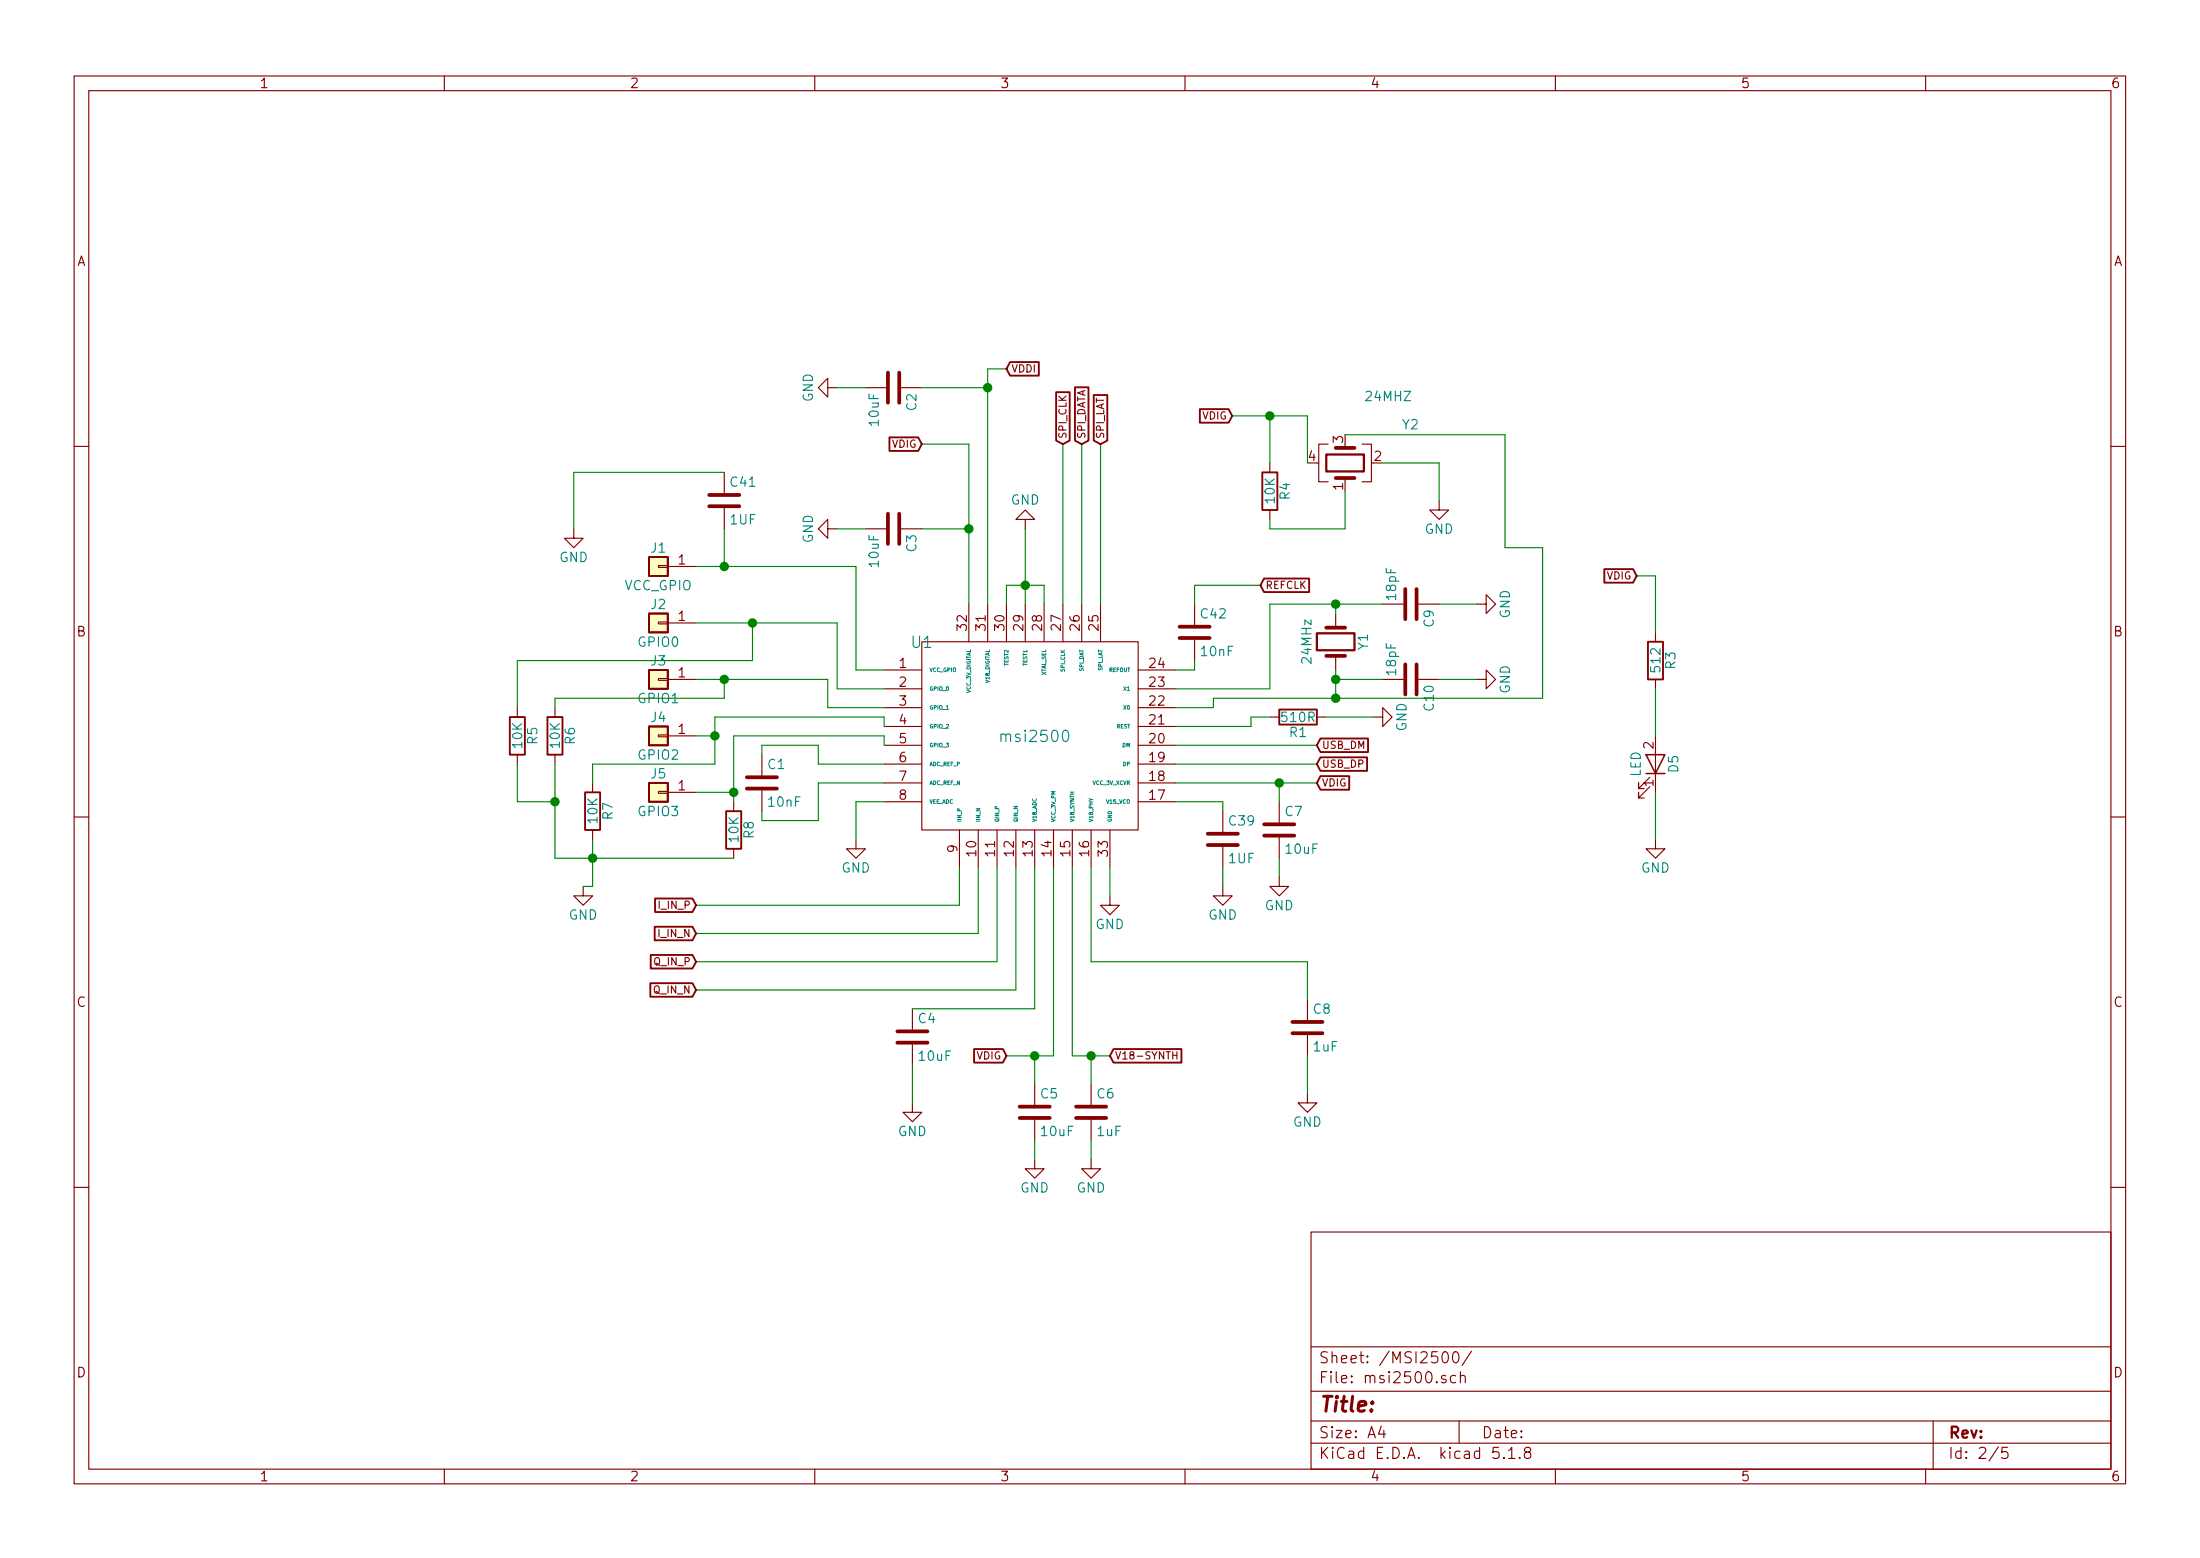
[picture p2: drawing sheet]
EESchema Schematic File Version 4
EELAYER 30 0
EELAYER END
$Descr A4 11693 8268
encoding utf-8
Sheet 2 5
Title ""
Date ""
Rev ""
Comp ""
Comment1 ""
Comment2 ""
Comment3 ""
Comment4 ""
$EndDescr
$Comp
L msisdr-rescue:GND #PWR07
U 1 1
P 5450 2800
F 0 "#PWR07" H 5450 2550 50  0001 C CNN
F 1 "GND" H 5450 2650 50  0000 C CNN
F 2 "" H 5450 2800 50  0001 C CNN
F 3 "" H 5450 2800 50  0001 C CNN
	1    5450 2800
	1    0    0    1   
$EndComp
Text GLabel 5350 5600 0    39   Input ~ 0
VDIG
$Comp
L msisdr-rescue:C C1
U 1 1
P 4050 4150
F 0 "C1" H 4075 4250 50  0000 L CNN
F 1 "10nF" H 4075 4050 50  0000 L CNN
F 2 "Capacitor_SMD:C_1206_3216Metric_Pad1.33x1.80mm_HandSolder" H 4088 4000 50  0001 C CNN
F 3 "" H 4050 4150 50  0001 C CNN
	1    4050 4150
	1    0    0    -1  
$EndComp
$Comp
L msisdr-rescue:C C4
U 1 1
P 4850 5500
F 0 "C4" H 4875 5600 50  0000 L CNN
F 1 "10uF" H 4875 5400 50  0000 L CNN
F 2 "Capacitor_SMD:C_1206_3216Metric_Pad1.33x1.80mm_HandSolder" H 4888 5350 50  0001 C CNN
F 3 "" H 4850 5500 50  0001 C CNN
	1    4850 5500
	1    0    0    -1  
$EndComp
$Comp
L msisdr-rescue:GND #PWR010
U 1 1
P 5900 4750
F 0 "#PWR010" H 5900 4500 50  0001 C CNN
F 1 "GND" H 5900 4600 50  0000 C CNN
F 2 "" H 5900 4750 50  0001 C CNN
F 3 "" H 5900 4750 50  0001 C CNN
	1    5900 4750
	1    0    0    -1  
$EndComp
Text GLabel 3700 4800 0    39   Input ~ 0
I_IN_P
Text GLabel 3700 4950 0    39   Input ~ 0
I_IN_N
Text GLabel 3700 5100 0    39   Input ~ 0
Q_IN_P
Text GLabel 3700 5250 0    39   Input ~ 0
Q_IN_N
Wire Wire Line
	5900 4750 5900 4600
Wire Wire Line
	3700 4800 5100 4800
Wire Wire Line
	5100 4800 5100 4600
Wire Wire Line
	5200 4950 3700 4950
Wire Wire Line
	3700 5100 5300 5100
Wire Wire Line
	5300 5100 5300 4600
Wire Wire Line
	5400 5250 3700 5250
Wire Wire Line
	4050 3950 4050 4000
Wire Wire Line
	4050 4300 4050 4350
Wire Wire Line
	4050 4350 4350 4350
Wire Wire Line
	4350 4350 4350 4150
Wire Wire Line
	4350 4150 4700 4150
Wire Wire Line
	4700 4050 4350 4050
Wire Wire Line
	4350 4050 4350 3950
Wire Wire Line
	4350 3950 4050 3950
$Comp
L msisdr-rescue:GND #PWR05
U 1 1
P 4550 4450
F 0 "#PWR05" H 4550 4200 50  0001 C CNN
F 1 "GND" H 4550 4300 50  0000 C CNN
F 2 "" H 4550 4450 50  0001 C CNN
F 3 "" H 4550 4450 50  0001 C CNN
	1    4550 4450
	1    0    0    -1  
$EndComp
Wire Wire Line
	4700 4250 4550 4250
Wire Wire Line
	4550 4250 4550 4450
$Comp
L msisdr-rescue:C C8
U 1 1
P 6950 5450
F 0 "C8" H 6975 5550 50  0000 L CNN
F 1 "1uF" H 6975 5350 50  0000 L CNN
F 2 "Capacitor_SMD:C_1206_3216Metric_Pad1.33x1.80mm_HandSolder" H 6988 5300 50  0001 C CNN
F 3 "" H 6950 5450 50  0001 C CNN
	1    6950 5450
	1    0    0    -1  
$EndComp
Wire Wire Line
	5800 4600 5800 5100
Wire Wire Line
	5800 5100 6950 5100
$Comp
L msisdr-rescue:GND #PWR06
U 1 1
P 4850 5850
F 0 "#PWR06" H 4850 5600 50  0001 C CNN
F 1 "GND" H 4850 5700 50  0000 C CNN
F 2 "" H 4850 5850 50  0001 C CNN
F 3 "" H 4850 5850 50  0001 C CNN
	1    4850 5850
	1    0    0    -1  
$EndComp
$Comp
L msisdr-rescue:GND #PWR013
U 1 1
P 6950 5800
F 0 "#PWR013" H 6950 5550 50  0001 C CNN
F 1 "GND" H 6950 5650 50  0000 C CNN
F 2 "" H 6950 5800 50  0001 C CNN
F 3 "" H 6950 5800 50  0001 C CNN
	1    6950 5800
	1    0    0    -1  
$EndComp
Wire Wire Line
	4850 5650 4850 5850
Wire Wire Line
	5500 4600 5500 5350
Wire Wire Line
	5500 5350 4850 5350
Wire Wire Line
	5600 5600 5600 4600
Wire Wire Line
	5700 4600 5700 5600
Wire Wire Line
	5700 5600 5800 5600
Text GLabel 5900 5600 2    39   Input ~ 0
V18-SYNTH
Wire Wire Line
	6950 5100 6950 5300
Wire Wire Line
	6950 5800 6950 5600
$Comp
L msisdr-rescue:C C5
U 1 1
P 5500 5900
F 0 "C5" H 5525 6000 50  0000 L CNN
F 1 "10uF" H 5525 5800 50  0000 L CNN
F 2 "Capacitor_SMD:C_1206_3216Metric_Pad1.33x1.80mm_HandSolder" H 5538 5750 50  0001 C CNN
F 3 "" H 5500 5900 50  0001 C CNN
	1    5500 5900
	1    0    0    -1  
$EndComp
$Comp
L msisdr-rescue:C C6
U 1 1
P 5800 5900
F 0 "C6" H 5825 6000 50  0000 L CNN
F 1 "1uF" H 5825 5800 50  0000 L CNN
F 2 "Capacitor_SMD:C_1206_3216Metric_Pad1.33x1.80mm_HandSolder" H 5838 5750 50  0001 C CNN
F 3 "" H 5800 5900 50  0001 C CNN
	1    5800 5900
	1    0    0    -1  
$EndComp
Wire Wire Line
	5500 5600 5500 5750
Connection ~ 5500 5600
Wire Wire Line
	5800 5750 5800 5600
Connection ~ 5800 5600
$Comp
L msisdr-rescue:GND #PWR08
U 1 1
P 5500 6150
F 0 "#PWR08" H 5500 5900 50  0001 C CNN
F 1 "GND" H 5500 6000 50  0000 C CNN
F 2 "" H 5500 6150 50  0001 C CNN
F 3 "" H 5500 6150 50  0001 C CNN
	1    5500 6150
	1    0    0    -1  
$EndComp
$Comp
L msisdr-rescue:GND #PWR09
U 1 1
P 5800 6150
F 0 "#PWR09" H 5800 5900 50  0001 C CNN
F 1 "GND" H 5800 6000 50  0000 C CNN
F 2 "" H 5800 6150 50  0001 C CNN
F 3 "" H 5800 6150 50  0001 C CNN
	1    5800 6150
	1    0    0    -1  
$EndComp
Wire Wire Line
	5500 6150 5500 6050
Wire Wire Line
	5800 6150 5800 6050
Wire Wire Line
	5350 5600 5500 5600
Text GLabel 7000 4150 2    39   Input ~ 0
VDIG
$Comp
L msisdr-rescue:GND #PWR011
U 1 1
P 6500 4700
F 0 "#PWR011" H 6500 4450 50  0001 C CNN
F 1 "GND" H 6500 4550 50  0000 C CNN
F 2 "" H 6500 4700 50  0001 C CNN
F 3 "" H 6500 4700 50  0001 C CNN
	1    6500 4700
	1    0    0    -1  
$EndComp
$Comp
L msisdr-rescue:GND #PWR012
U 1 1
P 6800 4650
F 0 "#PWR012" H 6800 4400 50  0001 C CNN
F 1 "GND" H 6800 4500 50  0000 C CNN
F 2 "" H 6800 4650 50  0001 C CNN
F 3 "" H 6800 4650 50  0001 C CNN
	1    6800 4650
	1    0    0    -1  
$EndComp
Wire Wire Line
	6250 4150 6800 4150
Wire Wire Line
	6250 4250 6500 4250
Connection ~ 6800 4150
Text GLabel 7000 3950 2    39   Input ~ 0
USB_DM
Wire Wire Line
	6250 4050 7000 4050
Text GLabel 7000 4050 2    39   Input ~ 0
USB_DP
Wire Wire Line
	6250 3950 7000 3950
$Comp
L msisdr-rescue:GND #PWR014
U 1 1
P 7300 3800
F 0 "#PWR014" H 7300 3550 50  0001 C CNN
F 1 "GND" H 7300 3650 50  0000 C CNN
F 2 "" H 7300 3800 50  0001 C CNN
F 3 "" H 7300 3800 50  0001 C CNN
	1    7300 3800
	0    -1   -1   0   
$EndComp
$Comp
L msisdr-rescue:R R1
U 1 1
P 6900 3800
F 0 "R1" V 6980 3800 50  0000 C CNN
F 1 "510R" V 6900 3800 50  0000 C CNN
F 2 "Resistor_SMD:R_1206_3216Metric_Pad1.30x1.75mm_HandSolder" V 6830 3800 50  0001 C CNN
F 3 "" H 6900 3800 50  0001 C CNN
	1    6900 3800
	0    1    1    0   
$EndComp
Wire Wire Line
	6250 3850 6650 3850
Wire Wire Line
	6650 3850 6650 3800
Wire Wire Line
	6650 3800 6750 3800
Wire Wire Line
	7050 3800 7300 3800
Text GLabel 6700 3100 2    39   Input ~ 0
REFCLK
Wire Wire Line
	6350 3100 6700 3100
$Comp
L msisdr-rescue:Crystal Y1
U 1 1
P 7100 3400
F 0 "Y1" H 7100 3550 50  0000 C CNN
F 1 "24MHz" H 7100 3250 50  0000 C CNN
F 2 "Crystal:Crystal_HC50_Vertical" H 7100 3400 50  0001 C CNN
F 3 "" H 7100 3400 50  0001 C CNN
	1    7100 3400
	0    1    1    0   
$EndComp
$Comp
L msisdr-rescue:C C9
U 1 1
P 7500 3200
F 0 "C9" H 7525 3300 50  0000 L CNN
F 1 "18pF" H 7300 3100 50  0000 L CNN
F 2 "Capacitor_SMD:C_1206_3216Metric_Pad1.33x1.80mm_HandSolder" H 7538 3050 50  0001 C CNN
F 3 "" H 7500 3200 50  0001 C CNN
	1    7500 3200
	0    1    1    0   
$EndComp
$Comp
L msisdr-rescue:C C10
U 1 1
P 7500 3600
F 0 "C10" H 7525 3700 50  0000 L CNN
F 1 "18pF" H 7300 3500 50  0000 L CNN
F 2 "Capacitor_SMD:C_1206_3216Metric_Pad1.33x1.80mm_HandSolder" H 7538 3450 50  0001 C CNN
F 3 "" H 7500 3600 50  0001 C CNN
	1    7500 3600
	0    1    1    0   
$EndComp
$Comp
L msisdr-rescue:GND #PWR016
U 1 1
P 7850 3200
F 0 "#PWR016" H 7850 2950 50  0001 C CNN
F 1 "GND" H 7850 3050 50  0000 C CNN
F 2 "" H 7850 3200 50  0001 C CNN
F 3 "" H 7850 3200 50  0001 C CNN
	1    7850 3200
	0    -1   -1   0   
$EndComp
$Comp
L msisdr-rescue:GND #PWR017
U 1 1
P 7850 3600
F 0 "#PWR017" H 7850 3350 50  0001 C CNN
F 1 "GND" H 7850 3450 50  0000 C CNN
F 2 "" H 7850 3600 50  0001 C CNN
F 3 "" H 7850 3600 50  0001 C CNN
	1    7850 3600
	0    -1   1    0   
$EndComp
Wire Wire Line
	7650 3200 7850 3200
Wire Wire Line
	7850 3600 7650 3600
Wire Wire Line
	6750 3200 7100 3200
Wire Wire Line
	7350 3600 7100 3600
Wire Wire Line
	7100 3550 7100 3600
Wire Wire Line
	6750 3200 6750 3650
Wire Wire Line
	6750 3650 6250 3650
Connection ~ 7100 3200
Wire Wire Line
	6250 3750 6450 3750
Wire Wire Line
	6450 3750 6450 3700
Wire Wire Line
	6450 3700 7100 3700
Connection ~ 7100 3600
$Comp
L msisdr-rescue:GND #PWR04
U 1 1
P 4450 2800
F 0 "#PWR04" H 4450 2550 50  0001 C CNN
F 1 "GND" H 4450 2650 50  0000 C CNN
F 2 "" H 4450 2800 50  0001 C CNN
F 3 "" H 4450 2800 50  0001 C CNN
	1    4450 2800
	0    1    1    0   
$EndComp
Wire Wire Line
	5350 3200 5350 3100
Wire Wire Line
	5350 3100 5450 3100
Wire Wire Line
	5550 3100 5550 3200
Wire Wire Line
	5450 2800 5450 3100
Connection ~ 5450 3100
Text GLabel 4900 2350 0    39   Input ~ 0
VDIG
$Comp
L msisdr-rescue:C C3
U 1 1
P 4750 2800
F 0 "C3" H 4775 2900 50  0000 L CNN
F 1 "10uF" H 4775 2700 50  0000 L CNN
F 2 "Capacitor_SMD:C_1206_3216Metric_Pad1.33x1.80mm_HandSolder" H 4788 2650 50  0001 C CNN
F 3 "" H 4750 2800 50  0001 C CNN
	1    4750 2800
	0    1    1    0   
$EndComp
Wire Wire Line
	5150 2350 5150 2800
Wire Wire Line
	5150 2800 4900 2800
Wire Wire Line
	4600 2800 4450 2800
Wire Wire Line
	4900 2350 5150 2350
Connection ~ 5150 2800
Text GLabel 5350 1950 2    39   Input ~ 0
VDDI
Wire Wire Line
	5350 1950 5250 1950
Wire Wire Line
	5250 1950 5250 2050
$Comp
L msisdr-rescue:C C2
U 1 1
P 4750 2050
F 0 "C2" H 4775 2150 50  0000 L CNN
F 1 "10uF" H 4775 1950 50  0000 L CNN
F 2 "Capacitor_SMD:C_1206_3216Metric_Pad1.33x1.80mm_HandSolder" H 4788 1900 50  0001 C CNN
F 3 "" H 4750 2050 50  0001 C CNN
	1    4750 2050
	0    1    1    0   
$EndComp
$Comp
L msisdr-rescue:GND #PWR03
U 1 1
P 4450 2050
F 0 "#PWR03" H 4450 1800 50  0001 C CNN
F 1 "GND" H 4450 1900 50  0000 C CNN
F 2 "" H 4450 2050 50  0001 C CNN
F 3 "" H 4450 2050 50  0001 C CNN
	1    4450 2050
	0    1    -1   0   
$EndComp
Wire Wire Line
	4900 2050 5250 2050
Connection ~ 5250 2050
Wire Wire Line
	4600 2050 4450 2050
Text GLabel 5650 2350 1    39   Input ~ 0
SPI_CLK
Text GLabel 5750 2350 1    39   Input ~ 0
SPI_DATA
Text GLabel 5850 2350 1    39   Input ~ 0
SPI_LAT
Wire Wire Line
	5750 2350 5750 3200
$Comp
L msisdr-rescue:C C7
U 1 1
P 6800 4400
F 0 "C7" H 6825 4500 50  0000 L CNN
F 1 "10uF" H 6825 4300 50  0000 L CNN
F 2 "Capacitor_SMD:C_1206_3216Metric_Pad1.33x1.80mm_HandSolder" H 6838 4250 50  0001 C CNN
F 3 "" H 6800 4400 50  0001 C CNN
	1    6800 4400
	1    0    0    -1  
$EndComp
Wire Wire Line
	6800 4250 6800 4150
Wire Wire Line
	6800 4650 6800 4550
$Comp
L msisdr-rescue:msi2500 U1
U 1 1
P 4900 3400
F 0 "U1" H 4900 3400 60  0000 C CNN
F 1 "msi2500" H 5500 2900 60  0000 C CNN
F 2 "Package_DFN_QFN:QFN-32-1EP_5x5mm_P0.5mm_EP3.7x3.7mm_ThermalVias" H 4900 3400 60  0001 C CNN
F 3 "" H 4900 3400 60  0001 C CNN
	1    4900 3400
	1    0    0    -1  
$EndComp
$Comp
L msisdr-rescue:Conn_01x01 J1
U 1 1
P 3500 3000
F 0 "J1" H 3500 3100 50  0000 C CNN
F 1 "VCC_GPIO" H 3500 2900 50  0000 C CNN
F 2 "Connector_Pin:Pin_D0.7mm_L6.5mm_W1.8mm_FlatFork" H 3500 3000 50  0001 C CNN
F 3 "" H 3500 3000 50  0001 C CNN
	1    3500 3000
	-1   0    0    -1  
$EndComp
$Comp
L msisdr-rescue:Conn_01x01 J2
U 1 1
P 3500 3300
F 0 "J2" H 3500 3400 50  0000 C CNN
F 1 "GPIO0" H 3500 3200 50  0000 C CNN
F 2 "Connector_Pin:Pin_D0.7mm_L6.5mm_W1.8mm_FlatFork" H 3500 3300 50  0001 C CNN
F 3 "" H 3500 3300 50  0001 C CNN
	1    3500 3300
	-1   0    0    -1  
$EndComp
$Comp
L msisdr-rescue:Conn_01x01 J3
U 1 1
P 3500 3600
F 0 "J3" H 3500 3700 50  0000 C CNN
F 1 "GPIO1" H 3500 3500 50  0000 C CNN
F 2 "Connector_Pin:Pin_D0.7mm_L6.5mm_W1.8mm_FlatFork" H 3500 3600 50  0001 C CNN
F 3 "" H 3500 3600 50  0001 C CNN
	1    3500 3600
	-1   0    0    -1  
$EndComp
$Comp
L msisdr-rescue:Conn_01x01 J4
U 1 1
P 3500 3900
F 0 "J4" H 3500 4000 50  0000 C CNN
F 1 "GPIO2" H 3500 3800 50  0000 C CNN
F 2 "Connector_Pin:Pin_D0.7mm_L6.5mm_W1.8mm_FlatFork" H 3500 3900 50  0001 C CNN
F 3 "" H 3500 3900 50  0001 C CNN
	1    3500 3900
	-1   0    0    -1  
$EndComp
$Comp
L msisdr-rescue:Conn_01x01 J5
U 1 1
P 3500 4200
F 0 "J5" H 3500 4300 50  0000 C CNN
F 1 "GPIO3" H 3500 4100 50  0000 C CNN
F 2 "Connector_Pin:Pin_D0.7mm_L6.5mm_W1.8mm_FlatFork" H 3500 4200 50  0001 C CNN
F 3 "" H 3500 4200 50  0001 C CNN
	1    3500 4200
	-1   0    0    -1  
$EndComp
Wire Wire Line
	4700 3550 4550 3550
Wire Wire Line
	4550 3550 4550 3000
Wire Wire Line
	4550 3000 3850 3000
Wire Wire Line
	3700 3300 4000 3300
Wire Wire Line
	4450 3300 4450 3650
Wire Wire Line
	4450 3650 4700 3650
Wire Wire Line
	4700 3750 4400 3750
Wire Wire Line
	4400 3750 4400 3600
Wire Wire Line
	4400 3600 3850 3600
Wire Wire Line
	3700 3900 3800 3900
Wire Wire Line
	3800 3800 3800 3900
Wire Wire Line
	3800 3800 4700 3800
Wire Wire Line
	4700 3800 4700 3850
Wire Wire Line
	4700 3950 4700 3900
Wire Wire Line
	4700 3900 3900 3900
Wire Wire Line
	3900 3900 3900 4200
Wire Wire Line
	3900 4200 3700 4200
Wire Wire Line
	5200 4600 5200 4950
Wire Wire Line
	5400 5250 5400 4600
Wire Wire Line
	6250 3550 6350 3550
Wire Wire Line
	5650 3200 5650 2350
Wire Wire Line
	5850 3200 5850 2350
$Comp
L msisdr-rescue:C C39
U 1 1
P 6500 4450
F 0 "C39" H 6525 4550 50  0000 L CNN
F 1 "1UF" H 6525 4350 50  0000 L CNN
F 2 "Capacitor_SMD:C_1206_3216Metric_Pad1.33x1.80mm_HandSolder" H 6538 4300 50  0001 C CNN
F 3 "" H 6500 4450 50  0001 C CNN
	1    6500 4450
	1    0    0    -1  
$EndComp
Wire Wire Line
	6500 4250 6500 4300
Wire Wire Line
	6500 4600 6500 4700
$Comp
L msisdr-rescue:Crystal_GND24 Y2
U 1 1
P 7150 2450
F 0 "Y2" V 7350 2750 50  0000 L CNN
F 1 "24MHZ" V 7500 2550 50  0000 L CNN
F 2 "Crystal:Crystal_SMD_7050-4Pin_7.0x5.0mm" H 7150 2450 50  0001 C CNN
F 3 "" H 7150 2450 50  0001 C CNN
	1    7150 2450
	0    1    -1   0   
$EndComp
Text GLabel 6550 2200 0    39   Input ~ 0
VDIG
Wire Wire Line
	6950 2200 6950 2450
Wire Wire Line
	6550 2200 6750 2200
$Comp
L msisdr-rescue:GND #PWR015
U 1 1
P 7650 2650
F 0 "#PWR015" H 7650 2400 50  0001 C CNN
F 1 "GND" H 7650 2500 50  0000 C CNN
F 2 "" H 7650 2650 50  0001 C CNN
F 3 "" H 7650 2650 50  0001 C CNN
	1    7650 2650
	1    0    0    -1  
$EndComp
Wire Wire Line
	7350 2450 7650 2450
Wire Wire Line
	7650 2450 7650 2650
Wire Wire Line
	7150 2300 8000 2300
Wire Wire Line
	8000 2300 8000 2900
$Comp
L msisdr-rescue:LED D5
U 1 1
P 8800 4050
F 0 "D5" H 8800 4150 50  0000 C CNN
F 1 "LED" H 8800 3950 50  0000 C CNN
F 2 "Diode_THT:D_DO-35_SOD27_P2.54mm_Vertical_AnodeUp" H 8800 4050 50  0001 C CNN
F 3 "" H 8800 4050 50  0001 C CNN
	1    8800 4050
	0    1    -1   0   
$EndComp
$Comp
L msisdr-rescue:R R3
U 1 1
P 8800 3500
F 0 "R3" V 8880 3500 50  0000 C CNN
F 1 "512" V 8800 3500 50  0000 C CNN
F 2 "Resistor_SMD:R_1206_3216Metric_Pad1.30x1.75mm_HandSolder" V 8730 3500 50  0001 C CNN
F 3 "" H 8800 3500 50  0001 C CNN
	1    8800 3500
	1    0    0    -1  
$EndComp
Wire Wire Line
	8800 3650 8800 3900
$Comp
L msisdr-rescue:GND #PWR018
U 1 1
P 8800 4450
F 0 "#PWR018" H 8800 4200 50  0001 C CNN
F 1 "GND" H 8800 4300 50  0000 C CNN
F 2 "" H 8800 4450 50  0001 C CNN
F 3 "" H 8800 4450 50  0001 C CNN
	1    8800 4450
	1    0    0    -1  
$EndComp
Wire Wire Line
	8800 4450 8800 4200
Text GLabel 8700 3050 0    39   Input ~ 0
VDIG
Wire Wire Line
	8800 3350 8800 3050
Wire Wire Line
	8800 3050 8700 3050
$Comp
L msisdr-rescue:R R4
U 1 1
P 6750 2600
F 0 "R4" V 6830 2600 50  0000 C CNN
F 1 "10K" V 6750 2600 50  0000 C CNN
F 2 "Resistor_SMD:R_1206_3216Metric_Pad1.30x1.75mm_HandSolder" V 6680 2600 50  0001 C CNN
F 3 "" H 6750 2600 50  0001 C CNN
	1    6750 2600
	1    0    0    -1  
$EndComp
Wire Wire Line
	7150 2600 7150 2800
Wire Wire Line
	7150 2800 6750 2800
Wire Wire Line
	6750 2800 6750 2750
Wire Wire Line
	6750 2450 6750 2200
Connection ~ 6750 2200
Wire Wire Line
	8000 2900 8200 2900
Wire Wire Line
	8200 2900 8200 3700
Connection ~ 7100 3700
Wire Wire Line
	7100 3250 7100 3200
$Comp
L msisdr-rescue:R R7
U 1 1
P 3150 4300
F 0 "R7" V 3230 4300 50  0000 C CNN
F 1 "10K" V 3150 4300 50  0000 C CNN
F 2 "Resistor_SMD:R_1206_3216Metric_Pad1.30x1.75mm_HandSolder" V 3080 4300 50  0001 C CNN
F 3 "" H 3150 4300 50  0001 C CNN
	1    3150 4300
	1    0    0    -1  
$EndComp
$Comp
L msisdr-rescue:R R6
U 1 1
P 2950 3900
F 0 "R6" V 3030 3900 50  0000 C CNN
F 1 "10K" V 2950 3900 50  0000 C CNN
F 2 "Resistor_SMD:R_1206_3216Metric_Pad1.30x1.75mm_HandSolder" V 2880 3900 50  0001 C CNN
F 3 "" H 2950 3900 50  0001 C CNN
	1    2950 3900
	1    0    0    -1  
$EndComp
$Comp
L msisdr-rescue:R R5
U 1 1
P 2750 3900
F 0 "R5" V 2830 3900 50  0000 C CNN
F 1 "10K" V 2750 3900 50  0000 C CNN
F 2 "Resistor_SMD:R_1206_3216Metric_Pad1.30x1.75mm_HandSolder" V 2680 3900 50  0001 C CNN
F 3 "" H 2750 3900 50  0001 C CNN
	1    2750 3900
	1    0    0    -1  
$EndComp
Wire Wire Line
	4000 3300 4000 3500
Wire Wire Line
	4000 3500 2750 3500
Wire Wire Line
	2750 3500 2750 3750
Connection ~ 4000 3300
Wire Wire Line
	3850 3600 3850 3700
Wire Wire Line
	3850 3700 2950 3700
Wire Wire Line
	2950 3700 2950 3750
Connection ~ 3850 3600
Wire Wire Line
	3800 4050 3150 4050
Wire Wire Line
	3150 4050 3150 4150
Connection ~ 3800 3900
$Comp
L msisdr-rescue:GND #PWR02
U 1 1
P 3100 4700
F 0 "#PWR02" H 3100 4450 50  0001 C CNN
F 1 "GND" H 3100 4550 50  0000 C CNN
F 2 "" H 3100 4700 50  0001 C CNN
F 3 "" H 3100 4700 50  0001 C CNN
	1    3100 4700
	1    0    0    -1  
$EndComp
Wire Wire Line
	3150 4450 3150 4550
Wire Wire Line
	2950 4050 2950 4250
Wire Wire Line
	2950 4550 3150 4550
Wire Wire Line
	2750 4050 2750 4250
Wire Wire Line
	2750 4250 2950 4250
Connection ~ 2950 4250
$Comp
L msisdr-rescue:R R8
U 1 1
P 3900 4400
F 0 "R8" V 3980 4400 50  0000 C CNN
F 1 "10K" V 3900 4400 50  0000 C CNN
F 2 "Resistor_SMD:R_1206_3216Metric_Pad1.30x1.75mm_HandSolder" V 3830 4400 50  0001 C CNN
F 3 "" H 3900 4400 50  0001 C CNN
	1    3900 4400
	1    0    0    -1  
$EndComp
Connection ~ 3900 4200
Connection ~ 3150 4550
Wire Wire Line
	3150 4700 3100 4700
$Comp
L msisdr-rescue:C C41
U 1 1
P 3850 2650
F 0 "C41" H 3875 2750 50  0000 L CNN
F 1 "1UF" H 3875 2550 50  0000 L CNN
F 2 "Capacitor_SMD:C_1206_3216Metric_Pad1.33x1.80mm_HandSolder" H 3888 2500 50  0001 C CNN
F 3 "" H 3850 2650 50  0001 C CNN
	1    3850 2650
	1    0    0    -1  
$EndComp
$Comp
L msisdr-rescue:GND #PWR01
U 1 1
P 3050 2800
F 0 "#PWR01" H 3050 2550 50  0001 C CNN
F 1 "GND" H 3050 2650 50  0000 C CNN
F 2 "" H 3050 2800 50  0001 C CNN
F 3 "" H 3050 2800 50  0001 C CNN
	1    3050 2800
	1    0    0    -1  
$EndComp
Wire Wire Line
	3850 2800 3850 3000
Connection ~ 3850 3000
Wire Wire Line
	3850 2500 3050 2500
Wire Wire Line
	3050 2500 3050 2800
$Comp
L msisdr-rescue:C C42
U 1 1
P 6350 3350
F 0 "C42" H 6375 3450 50  0000 L CNN
F 1 "10nF" H 6375 3250 50  0000 L CNN
F 2 "Capacitor_SMD:C_1206_3216Metric_Pad1.33x1.80mm_HandSolder" H 6388 3200 50  0001 C CNN
F 3 "" H 6350 3350 50  0001 C CNN
	1    6350 3350
	1    0    0    -1  
$EndComp
Wire Wire Line
	6350 3550 6350 3500
Wire Wire Line
	6350 3200 6350 3100
Wire Wire Line
	5500 5600 5600 5600
Wire Wire Line
	5800 5600 5900 5600
Wire Wire Line
	6800 4150 7000 4150
Wire Wire Line
	7100 3200 7350 3200
Wire Wire Line
	7100 3600 7100 3700
Wire Wire Line
	5450 3100 5550 3100
Wire Wire Line
	5450 3100 5450 3200
Wire Wire Line
	5150 2800 5150 3200
Wire Wire Line
	5250 2050 5250 3200
Wire Wire Line
	6750 2200 6950 2200
Wire Wire Line
	7100 3700 8200 3700
Wire Wire Line
	4000 3300 4450 3300
Wire Wire Line
	3850 3600 3700 3600
Wire Wire Line
	3800 3900 3800 4050
Wire Wire Line
	2950 4250 2950 4550
Wire Wire Line
	3900 4200 3900 4250
Wire Wire Line
	3150 4550 3150 4700
Wire Wire Line
	3150 4550 3900 4550
Wire Wire Line
	3850 3000 3700 3000
$EndSCHEMATC
